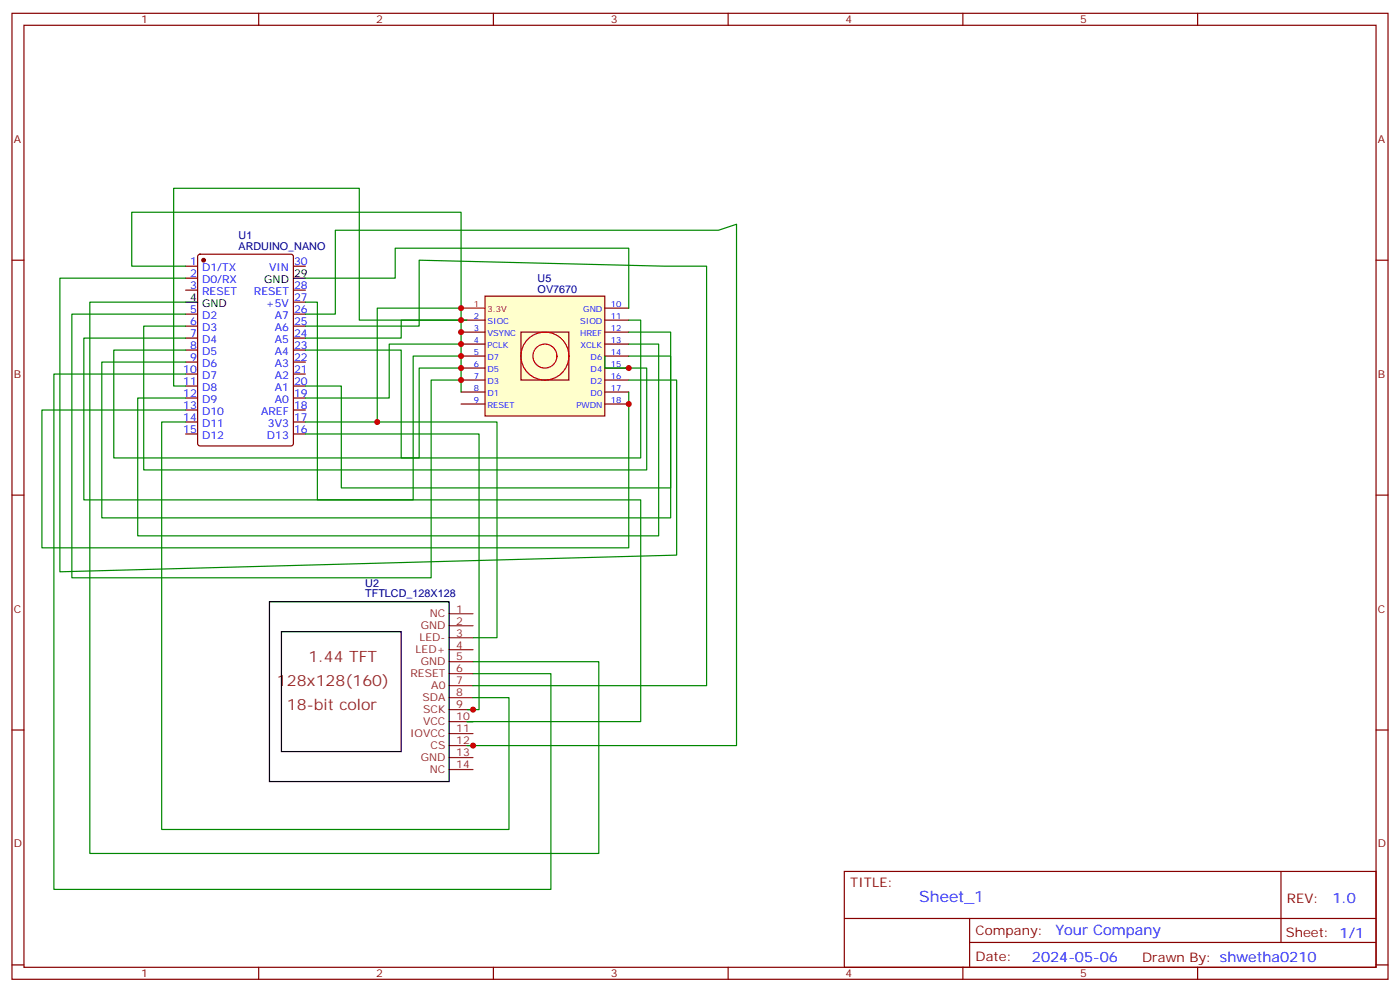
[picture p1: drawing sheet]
<svg xmlns="http://www.w3.org/2000/svg" width="412mm" height="292mm" viewBox="0 0 412 292" stroke-linecap="round" stroke-linejoin="round" font-family="sans-serif">
<g fill="none" stroke="#870000" stroke-width=".35">
<path d="M3.5 3.9h405.4v284.4h-405.4zM7.1 7.4h398.2v277.3h-398.2zM76.2 3.9v3.5M145.3 3.9v3.5M214.5 3.9v3.5M283.6 3.9v3.5M352.8 3.9v3.5M3.5 76.6h3.6M54.7 78.4h3.5M58.4 75l.5-.2h26.8l.7 .5v55.3l-.4 .6-27.1 .1-.6-.5-.1-55.3zM86.4 78.4h3.6M405.3 76.6h3.6"/>
<path d="M54.7 81.9h3.5M54.7 85.4h3.5M54.7 92.5h3.5M54.7 96h3.5M54.7 99.5h3.5M86.4 85.4h3.6M86.4 92.5h3.6M86.4 96h3.6M86.4 99.5h3.6M86.4 88.9h3.6M54.7 103h3.5M54.7 106.6h3.5"/>
<path d="M54.7 110.1h3.5M54.7 113.6h3.5M54.7 117.2h3.5M86.4 103h3.6M86.4 106.6h3.6M86.4 110.1h3.6M86.4 113.6h3.6M86.4 117.2h3.6M54.7 120.7h3.5M54.7 124.2h3.5M54.7 127.7h3.5M86.4 120.7h3.6"/>
<path d="M86.4 124.2h3.6M86.4 127.7h3.6M3.5 145.7h3.6M405.3 145.7h3.6M3.5 214.9h3.6M405.3 214.9h3.6M248.7 256.5h156.6v28.2h-156.6zM377.3 256.5v20.9M248.7 270.4h156.5M285.6 277.4h119.6M285.6 270.4v14.1M3.5 284h3.6"/>
<path d="M76.2 284.7v3.6M145.3 284.7v3.6M214.5 284.7v3.6M283.6 284.7v3.6M352.8 284.7v3.6M405.3 284h3.6"/>
</g>
<circle cx="60" cy="76.6" r=".53" fill="#870000" stroke="#870000" stroke-width=".35"/>
<path d="M54.7 88.9h3.5M86.4 81.9h3.6" fill="none" stroke="#000" stroke-width=".35"/>
<path d="M142.9 87.2h35.3v35.2h-35.3z" fill="#ffc" stroke="#900" stroke-width=".35"/>
<path d="M153.5 97.8h14.1v14.1h-14.1z" fill="none" stroke="#900" stroke-width=".35"/>
<circle cx="160.5" cy="104.8" r="7.1" fill="none" stroke="#c00" stroke-width=".35"/>
<g fill="none" stroke="#f00" stroke-width=".35">
<path d="M135.8 90.7h7.1"/>
<circle cx="160.5" cy="104.8" r="3.5"/>
</g>
<g fill="none" stroke="#870000" stroke-width=".35">
<path d="M135.8 94.2h7.1M135.8 97.8h7.1M178.2 94.2h7M178.2 97.8h7M178.2 90.7h7M135.8 101.3h7.1M135.8 104.8h7.1M135.8 108.3h7.1M135.8 111.9h7.1M135.8 115.4h7.1M135.8 118.9h7.1M178.2 101.3h7"/>
<path d="M178.2 104.8h7M178.2 108.3h7M178.2 111.9h7M178.2 115.4h7M178.2 118.9h7"/>
</g>
<g fill="none" stroke="#008700" stroke-width=".35">
<path d="M54.7 78.4h-15.9v-15.9h97v52.9M54.7 99.5h-30v47.6h97v-42.3h14.1M54.7 96h-12.4v42.3h148.2v-30h-12.3v-3.5M54.7 92.5h-33.5v77.6h105.8v-58.2h8.8M54.7 81.9h-37.1v86.4l181.7-4.9v-51.5h-14.1M54.7 88.9h-28.2v162.3h149.9v-56.4h-37.1M90 81.9h26.4v-8.8h68.8v17.6M90 96h33.5v-19.4l72.3 1.8h12.3v123.4h-68.8M90 92.5h8.8v-24.7h112.9l5.3-1.8v153.5h-79.4M90 88.9h3.5v58.2h95.2v65.3h-51.1h1.7M135.8 90.7h-24.7v33.5h-21.1M135.8 94.2h-17.6v5.3h-28.2"/>
<path d="M137.6 94.2h-31.8v-38.8h-54.6v58.2h3.5M185.2 94.2h3.5v40.6h-70.5v-31.8h-28.2M185.2 97.8h12.4v45.8h-97.1v-30h-10.5M54.7 103h-21.2v31.8h90v-26.5h12.3M54.7 110.1h-38.8v151.7h146.4v-63.5h-23M135.8 101.3h-21.1v15.9h-24.7M185.2 101.3h8.8v56.4h-153.4v-40.5h14.1M185.2 104.8h12.4v47.6h-167.6v-45.8h24.7M185.2 115.4v45.9h-172.9v-40.6h42.4M54.7 124.2h-7.1v120h102.3v-38.8h-10.6M90 127.7h51.1v81.2h-3.5M111.1 124.2h35.3v63.5h-7.1"/>
</g>
<g fill="none" stroke="#8c2424" stroke-width=".35">
<path d="M132.3 184.2h7M132.3 187.7h7M132.3 191.2h7M132.3 198.3h7M132.3 194.8h7M132.3 180.7h7M132.3 201.8h7M132.3 205.4h7M132.3 208.9h7M132.3 212.4h7M132.3 215.9h7M132.3 219.5h7"/>
<path d="M132.3 223h7M132.3 226.5h7"/>
</g>
<path d="M79.4 177.1h52.9v52.9h-52.9zM82.9 185.9h35.3v35.3h-35.3z" fill="none" stroke="#000" stroke-width=".35"/>
<g fill="#c00">
<circle cx="185.2" cy="108.3" r=".88"/>
<circle cx="185.2" cy="118.9" r=".88"/>
<circle cx="135.8" cy="90.7" r=".88"/>
<circle cx="135.8" cy="94.2" r=".88"/>
<circle cx="135.8" cy="101.3" r=".88"/>
<circle cx="135.8" cy="104.8" r=".88"/>
<circle cx="135.8" cy="108.3" r=".88"/>
<circle cx="135.8" cy="111.9" r=".88"/>
<circle cx="135.8" cy="97.8" r=".88"/>
<circle cx="111.1" cy="124.2" r=".88"/>
<circle cx="139.3" cy="208.9" r=".88"/>
<circle cx="139.3" cy="219.5" r=".88"/>
</g>
<g font-size="4.6" fill="#8d2323">
<text x="90.8" y="194.8">1.44 TFT</text>
<text x="81.6" y="201.8">128x128(160)</text>
<text x="84.5" y="208.9">18-bit color</text>
</g>
<text font-size="4.6" fill="#00f" x="270.8" y="265.5">Sheet_1</text>
<g font-size="4.2" fill="#00f">
<text x="392.5" y="265.8">1.0</text>
<text x="310.9" y="275.3">Your Company</text>
<text x="304" y="283.1">2024-05-06</text>
</g>
<g font-size="3.9" fill="#800">
<text x="250.5" y="261.1">TITLE:</text>
<text x="379.1" y="265.8">REV:</text>
<text x="287.4" y="275.3">Company:</text>
<text x="378.7" y="275.9">Sheet: 1/1</text>
<text x="287.4" y="283">Date:</text>
<text x="336.4" y="283.1">Drawn By: shwetha0210</text>
</g>
<g font-size="3.2" fill="#800">
<text x="41.6" y="6.9">1</text>
<text x="110.8" y="6.9">2</text>
<text x="179.9" y="6.9">3</text>
<text x="249.1" y="6.9">4</text>
<text x="318.2" y="6.9">5</text>
<text x="4.1" y="42">A</text>
<text x="405.9" y="42">A</text>
<text x="4.1" y="111.2">B</text>
<text x="405.9" y="111.2">B</text>
<text x="4.1" y="180.3">C</text>
<text x="405.9" y="180.3">C</text>
<text x="4.1" y="249.4">D</text>
<text x="405.9" y="249.4">D</text>
<text x="41.6" y="287.7">1</text>
<text x="110.8" y="287.7">2</text>
<text x="179.9" y="287.7">3</text>
<text x="249.1" y="287.7">4</text>
<text x="318.2" y="287.7">5</text>
</g>
<g font-size="3.2" fill="#000080">
<text x="70.3" y="70.3">U1</text>
<text x="70.3" y="73.5">ARDUINO_NANO</text>
<text x="158.4" y="82.9">U5</text>
<text x="158.4" y="86.1">OV7670</text>
<text x="107.6" y="172.6">U2</text>
<text x="107.6" y="175.9">TFTLCD_128X128</text>
</g>
<g font-size="3.2" fill="#00f">
<text x="56" y="78">1</text>
<text x="86.6" y="78">30</text>
<text x="56" y="81.5">2</text>
<text x="59.5" y="79.8">D1/TX</text>
<text x="59.5" y="83.3">D0/RX</text>
<text x="79.2" y="79.8">VIN</text>
<text x="56" y="85.1">3</text>
<text x="59.5" y="86.8">RESET</text>
<text x="74.8" y="86.8">RESET</text>
<text x="86.6" y="88.6">27</text>
<text x="86.6" y="85.1">28</text>
<text x="56" y="92.1">5</text>
<text x="56" y="95.6">6</text>
<text x="59.5" y="93.9">D2</text>
<text x="78.3" y="90.3">+5V</text>
<text x="80.9" y="93.9">A7</text>
<text x="86.6" y="95.6">25</text>
<text x="86.6" y="92.1">26</text>
<text x="56" y="99.2">7</text>
<text x="59.5" y="97.4">D3</text>
<text x="59.5" y="100.9">D4</text>
<text x="80.9" y="100.9">A5</text>
<text x="80.9" y="97.4">A6</text>
<text x="86.6" y="99.2">24</text>
<text x="56" y="102.7">8</text>
<text x="56" y="106.2">9</text>
<text x="59.5" y="104.5">D5</text>
<text x="59.5" y="108">D6</text>
<text x="80.9" y="108">A3</text>
<text x="80.9" y="104.5">A4</text>
<text x="86.6" y="106.2">22</text>
<text x="86.6" y="102.7">23</text>
<text x="54" y="109.7">10</text>
<text x="54" y="113.3">11</text>
<text x="59.5" y="111.5">D7</text>
<text x="80.9" y="111.5">A2</text>
<text x="86.6" y="113.3">20</text>
<text x="86.6" y="109.7">21</text>
<text x="54" y="116.8">12</text>
<text x="59.5" y="115">D8</text>
<text x="59.5" y="118.6">D9</text>
<text x="80.9" y="118.6">A0</text>
<text x="80.9" y="115">A1</text>
<text x="86.6" y="116.8">19</text>
<text x="54" y="120.3">13</text>
<text x="54" y="123.9">14</text>
<text x="59.5" y="122.1">D10</text>
<text x="59.5" y="125.6">D11</text>
<text x="76.9" y="122.1">AREF</text>
<text x="78.9" y="125.6">3V3</text>
<text x="86.6" y="123.9">17</text>
<text x="86.6" y="120.3">18</text>
<text x="54" y="127.4">15</text>
<text x="59.5" y="129.2">D12</text>
<text x="78.6" y="129.2">D13</text>
<text x="86.6" y="127.4">16</text>
</g>
<g font-size="3.2">
<text x="77.8" y="83.3">GND</text>
<text x="86.6" y="81.5">29</text>
<text x="56" y="88.6">4</text>
<text x="59.5" y="90.3">GND</text>
</g>
<g font-size="3.2" fill="#8d2323">
<text x="124" y="185.2">GND</text>
<text x="126.6" y="181.7">NC</text>
<text x="134.4" y="183.8">2</text>
<text x="134.4" y="180.3">1</text>
<text x="123.6" y="188.8">LED-</text>
<text x="134.4" y="187.4">3</text>
<text x="134.4" y="190.9">4</text>
<text x="122.4" y="192.3">LED+</text>
<text x="124" y="195.8">GND</text>
<text x="134.4" y="197.9">6</text>
<text x="134.4" y="194.4">5</text>
<text x="120.9" y="199.4">RESET</text>
<text x="127" y="202.9">A0</text>
<text x="134.4" y="201.5">7</text>
<text x="124.5" y="206.4">SDA</text>
<text x="124.7" y="209.9">SCK</text>
<text x="134.4" y="205">8</text>
<text x="134.4" y="208.5">9</text>
<text x="124.6" y="213.5">VCC</text>
<text x="134.4" y="212.1">10</text>
<text x="134.4" y="215.6">11</text>
<text x="120.8" y="217">IOVCC</text>
<text x="126.8" y="220.5">CS</text>
<text x="134.4" y="219.1">12</text>
<text x="124" y="224">GND</text>
<text x="126.6" y="227.6">NC</text>
<text x="134.4" y="222.6">13</text>
<text x="134.4" y="226.2">14</text>
</g>
<g font-size="2.5" fill="#f00">
<text x="139.5" y="90.3">1</text>
<text x="143.6" y="91.8">3.3V</text>
</g>
<g font-size="2.5" fill="#00f">
<text x="139.5" y="93.9">2</text>
<text x="143.6" y="95.3">SIOC</text>
<text x="170.9" y="95.3">SIOD</text>
<text x="171.8" y="91.8">GND</text>
<text x="179.9" y="90.3">10</text>
<text x="179.9" y="93.9">11</text>
<text x="139.5" y="97.4">3</text>
<text x="139.5" y="100.9">4</text>
<text x="143.6" y="98.8">VSYNC</text>
<text x="170.9" y="98.8">HREF</text>
<text x="179.9" y="97.4">12</text>
<text x="179.9" y="100.9">13</text>
<text x="139.5" y="104.5">5</text>
<text x="139.5" y="108">6</text>
<text x="143.6" y="102.3">PCLK</text>
<text x="143.6" y="105.9">D7</text>
<text x="170.9" y="102.3">XCLK</text>
<text x="174" y="105.9">D6</text>
<text x="179.9" y="104.5">14</text>
<text x="179.9" y="108">15</text>
<text x="139.5" y="111.5">7</text>
<text x="143.6" y="109.4">D5</text>
<text x="143.6" y="112.9">D3</text>
<text x="174" y="109.4">D4</text>
<text x="174" y="112.9">D2</text>
<text x="179.9" y="111.5">16</text>
<text x="139.5" y="115">8</text>
<text x="139.5" y="118.6">9</text>
<text x="143.6" y="116.5">D1</text>
<text x="143.6" y="120">RESET</text>
<text x="169.8" y="120">PWDN</text>
<text x="174" y="116.5">D0</text>
<text x="179.9" y="115">17</text>
<text x="179.9" y="118.6">18</text>
</g>
</svg>
